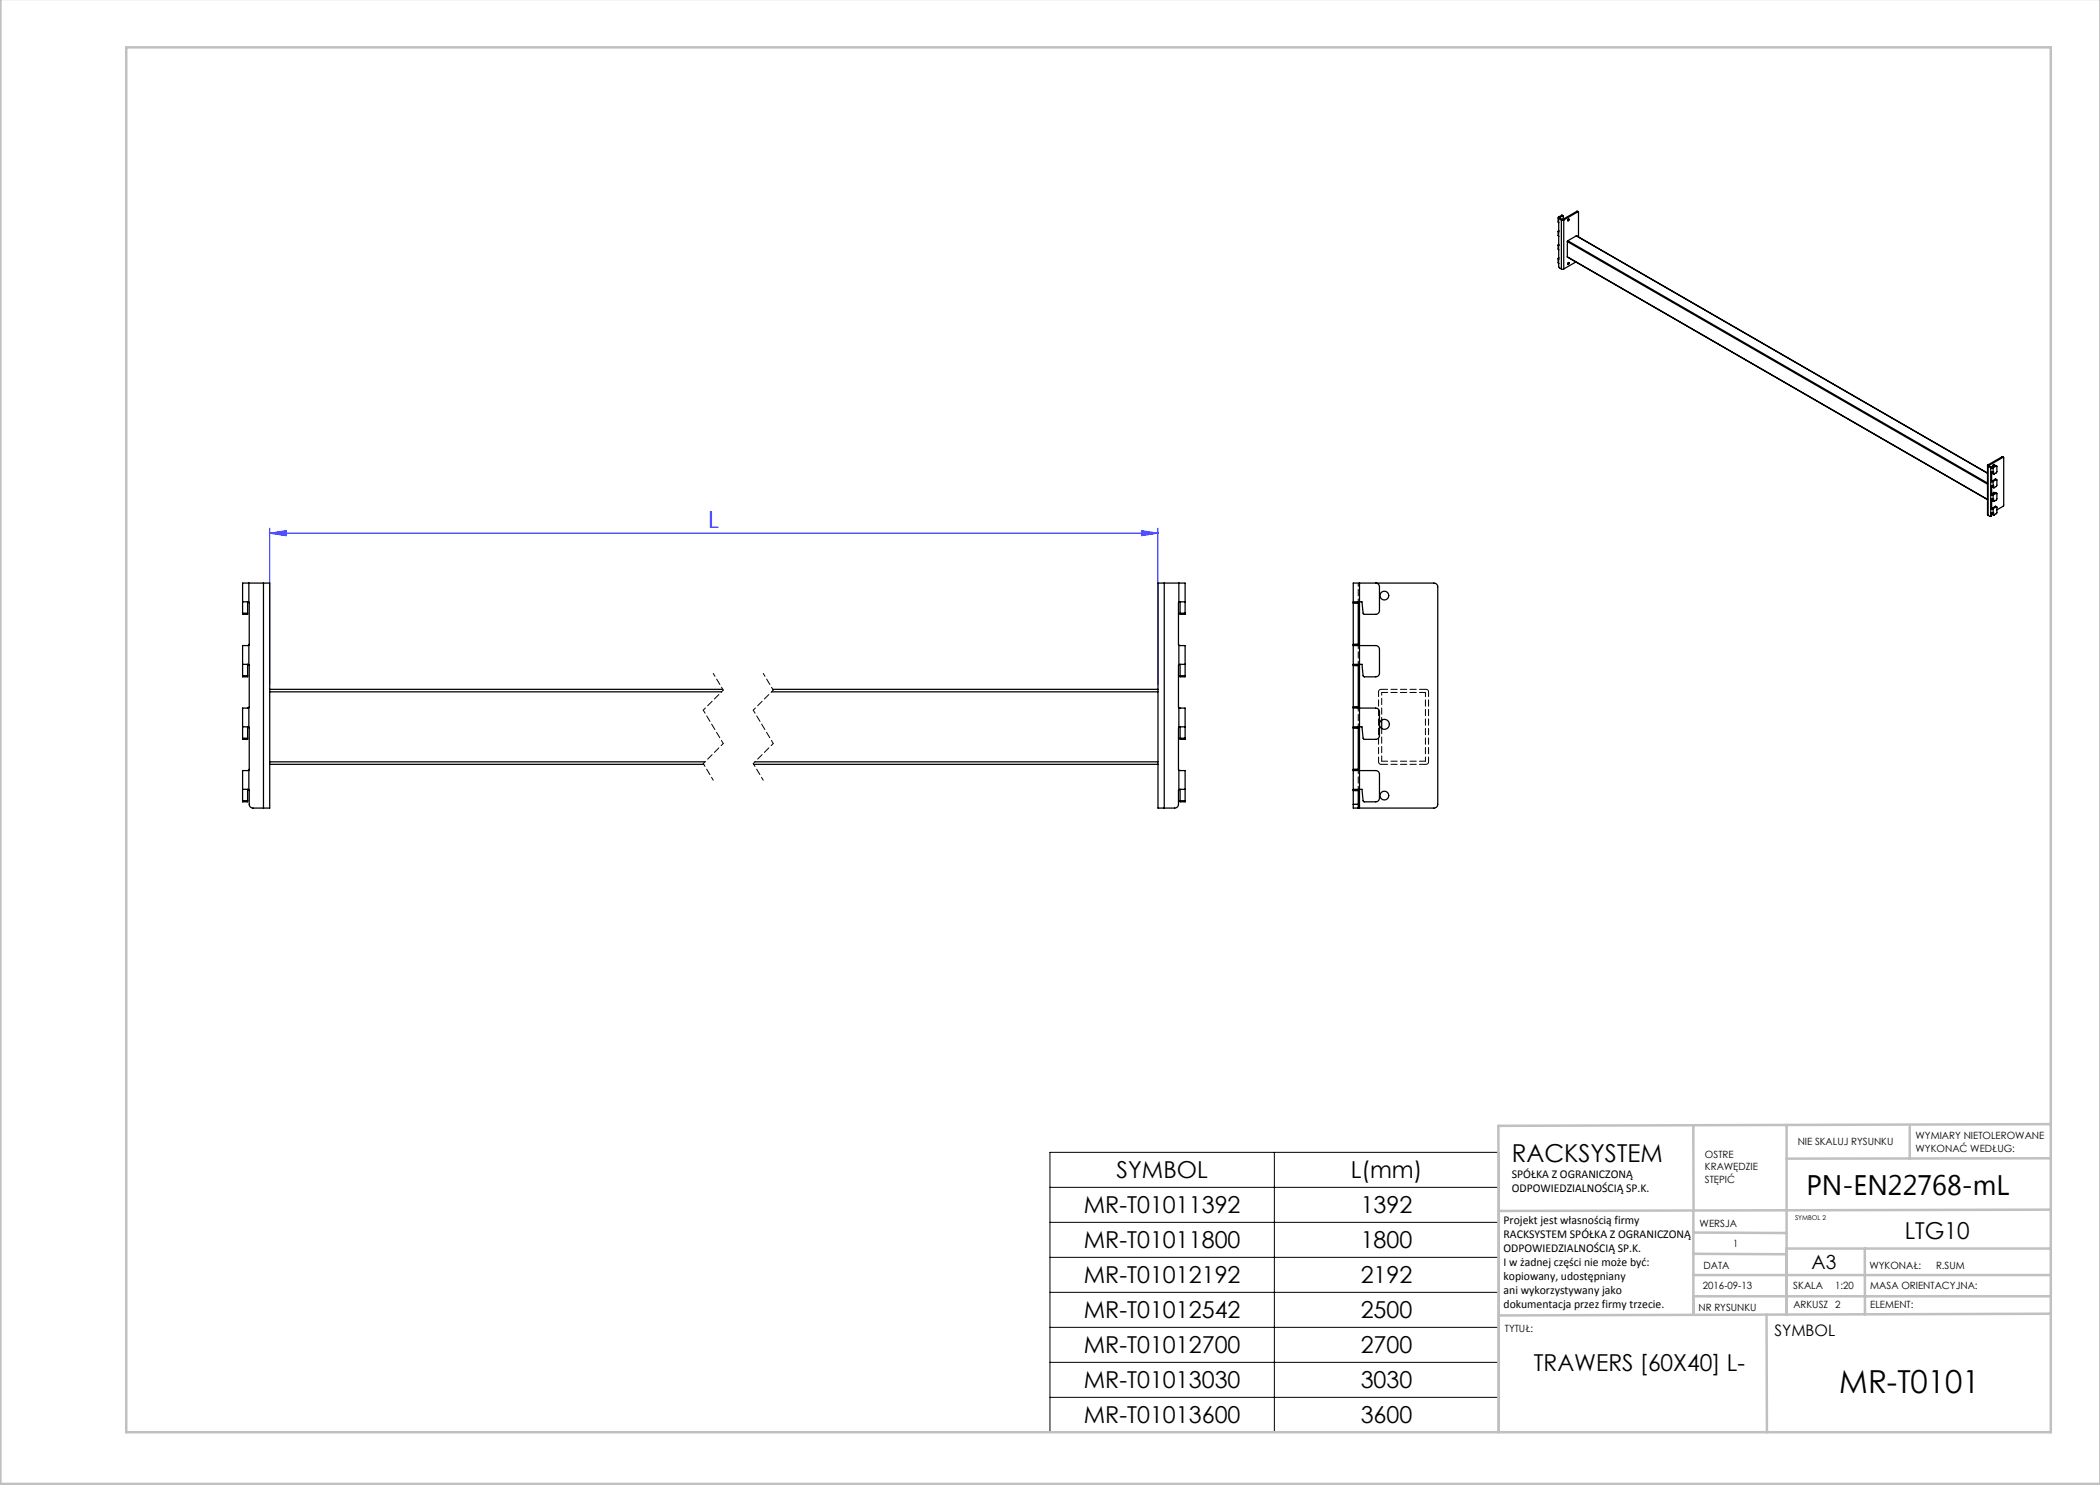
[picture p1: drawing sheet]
<svg xmlns="http://www.w3.org/2000/svg" width="420mm" height="297mm" viewBox="0 0 420 297" stroke-linecap="round" stroke-linejoin="round" font-family="sans-serif">
<path d="M53.9 106.6l3.3-.5v1zM53.9 105.6v31.3M53.9 106.6h177.7M228.3 106.1l3.3 .5-3.3 .5zM231.6 105.6v31.3" fill="none" stroke="#00f" stroke-width=".2"/>
<path d="M210 230.5h89.8v56h-89.8zM210 237.5h89.8M254.9 230.5v56M210 244.5h89.8M210 251.5h89.8M210 258.5h89.8M210 265.5h89.8M210 272.5h89.8M210 279.5h89.8" fill="none" stroke="#000" stroke-width=".2"/>
<path d="M142.7 134.7l2 3.3M152.7 134.7l2 3.3M140.7 142l4 6.7M140.7 152.7l2 3.3M150.7 142l4 6.7M150.7 152.7l2 3.3" fill="none" stroke="#000" stroke-width=".2" stroke-dasharray="1.3 .6" stroke-dashoffset=".6"/>
<path d="M144.7 138l-4 4M154.7 138l-4 4M144.7 148.7l-4 4M154.7 148.7l-4 4" fill="none" stroke="#000" stroke-width=".2" stroke-dasharray="1.3 .6" stroke-dashoffset=".7"/>
<g fill="none" stroke="#c0c0c0" stroke-width=".5">
<path d="M.1 -.1v296.9h419.9M25.2 9.5h385v276.9h-385zM338.7 225.2v16.9M357.3 225v37.9M382 225.4v6.3M410.1 224.8l-110.4 .4v61.2M410.1 231.7h-52.8M338.7 259.3h71.5M338.7 255h71.5M338.7 250.8l18.6 .1M338.7 246.5l18.6 .1M338.7 242.1v20.9"/>
<path d="M373 249.7v13.2M410.1 241.9l-110.4 .3M410.2 249.7h-52.9v13.2M353.3 262.9l.1 23.5M410.2 262.7l-110.5 .4"/>
</g>
<path d="M53.9 106.6l3.3-.5v1zM228.3 106.1l3.3 .5-3.3 .5z" fill="#00f"/>
<g fill="none" stroke="#000" stroke-width=".25">
<path d="M311.6 49l.1 1M311.6 46.3l.1 1M311.6 43.5l.1 1.1M311.6 51.7l.1 1M311.7 51.8h.1M311.7 46.4h.1M311.7 49.1h.1M311.7 43.7v9.6l.6 .5M311.7 52.7h.1M311.7 43.4v.3M311.7 46.1v.3M311.7 48.8v.3"/>
<path d="M311.7 51.6v.2M311.7 43.4l.2 .1M311.7 43.7l.6 .3M311.7 46.1h.1M311.7 51.6h.1M311.7 48.8h.1M311.9 43.5v.1M311.9 43.6l-.2 .1M311.9 43.6l.6 .3M312.3 44h.4M312.3 53.8h.4M312.3 44v9.8"/>
<path d="M312.3 43.1l.3 .1M312.3 43.1l.2 .1M312.3 43.1l-.6 .3M312.5 43.9h.1M312.5 43.9l-.2 .1M312.5 43.2h.2v.6M312.5 43.2l-.6 .3M312.6 43.9l.1 .1M312.7 44v9.8M313.5 51.4l84 48.5zM313.5 48.3l84 48.5M313.5 48.3v3.1"/>
<path d="M313.6 48.2l-.1 .1M313.6 48.2l83.9 48.4M313.6 43.9a.15 .15 0 0 1 .2 .1 .15 .15 0 0 1-.1 .2 .15 .15 0 0 1-.2-.1zM313.6 52.6a.15 .15 0 0 1 .2 .1 .15 .15 0 0 1-.1 .2 .15 .15 0 0 1-.2-.1zM313.7 43.8l-.2 .3M313.7 52.5l-.2 .3M315.2 52.4l-2.5 1.4M315.3 47.2l82.2 47.4M315.3 47.2l-1.7 1M315.3 47.2l82.2 47.5M315.4 42.3l.3 .1M315.4 42.3l.2 .1"/>
<path d="M315.4 42.3l-2.8 1.6M315.6 42.4l.1 .1v4.9M315.6 42.4l-2.9 1.6M397.5 93.1l.1 10M397.6 93v.3M397.6 93l.2 .1M397.6 93.3v9.8M397.6 93.3l.6 .3M397.8 93.1h.1M397.8 93.1l.5 .4M397.8 93.1l-.2 .2M398.2 94.4h.1"/>
<path d="M398.2 97.1h.1M398.2 99.9h.1M398.2 93.6h.4M398.2 96.3h.1M398.2 99h.1M398.2 93.6l-.1 9.6M398.2 97.1l-.1 .1M398.3 96.1l-.1 .2M398.3 98.8l-.1 .2M398.3 96.1v.1M398.3 98.8v.1M398.3 94.4v1.7"/>
<path d="M398.3 97.2v1.6M398.3 99.9v1.7M398.3 93.5h.1M398.3 96.2h.1M398.3 98.9h.1M398.3 93.5l-.1 .1M398.3 96.2l-.1 .1M398.3 98.9l-.1 .1M398.4 96.2l-.2 .1M398.4 98.9l-.2 .1M398.4 96.2h.1M398.4 98.9h.1"/>
<path d="M398.4 93.5l.2 .1M398.4 96.2l.2 .1M398.4 98.9l.2 .1M398.5 94.4l.1 .3M398.5 97.1l.1 .3M398.5 99.9l.1 .2M398.6 94.7l.2 .1M398.6 97.4l.2 .2M398.6 97.4l.2 .1M398.6 94.4h-.4M398.6 96.3h-.4M398.6 97.1h-.4"/>
<path d="M398.6 99h-.4M398.6 99.8l-.4 .1M398.6 93.6v.8M398.6 96.3v.8M398.6 99v.8M398.6 94.4l.1-.1 .1 .5M398.6 97.1h.1l.1 .4M398.6 99.8h.1l.1 .4M398.7 93a.15 .15 0 0 1 .2 .1 .15 .15 0 0 1-.1 .1 .15 .15 0 0 1-.2 0zM398.7 98.5l-.2 .3M398.7 92.9l-.1 .3M398.9 98.6a.23 .23 0 0 0-.3-.1 .23 .23 0 0 0-.1 .3"/>
<path d="M399 93.1l.3 .1M399 95.8l.3 .1M399 98.6l.3 .1M399 93.1l.2 .1M399 93.1l-.6 .4M399 95.8l-.6 .4M399 95.8l.2 .1M399 98.6l-.6 .3M399 98.6l.2 .1M399.2 93.2l.2 .1v1.1l-.6 .4M399.2 95.9l.2 .1v1.1l-.6 .4M399.2 98.7h.2v1.1l-.6 .4"/>
<path d="M399.2 93.2l-.6 .4M399.2 95.9l-.6 .4M399.2 98.7l-.6 .3M400.4 91.4l.3 .1M400.4 91.4l.2 .1M400.4 91.4l-2.8 1.6M400.6 91.5h.1v9.6l-1.3 .9M400.6 91.5l-2.8 1.6M49.8 116.6h-1.3v6M49.8 116.6h2.9M49.8 116.6v3.8M52.7 116.6h1.2v45h-1.2"/>
<path d="M52.7 116.6v45M232.8 116.6h-1.2v45h1.2M232.8 116.6v45M232.8 116.6h3M235.8 116.6h1.2v6M235.8 116.6v3.8M271.9 116.6h-1.3v3.8M271.9 116.6h14.9a.75 .75 0 0 1 .7 .8v43.5a.75 .75 0 0 1-.7 .7h-14.9M271.9 116.6v45M275.1 116.6a.75 .75 0 0 1 .8 .8v4.7a.75 .75 0 0 1-.8 .8l-2.4-.1-.3-2.4h-1.8M397.6 103.1l.4 .2 .1-.1M398.2 101.7v.1"/>
<path d="M398.3 101.6l-.1 .1M398.3 101.6h.1M398.3 103.1l-.2 .2M398.3 102.6v.5M398.3 103.1l-.2 .1M398.4 101.6l-.2 .2M398.4 101.6h.1M398.4 101.6l.2 .1M398.5 102.6l.1 .3M398.6 100.1v.1M398.6 102.9h.1M398.6 100.1l.2 .2"/>
<path d="M398.6 102.9l.2 .1M398.6 102.6h-.4M398.6 101.7l-.4 .1M398.6 101.7v.9M399 101.3l.3 .1M399 101.3l-.6 .3M399 101.3l.2 .1M399.2 101.4l.2 .1-.1 1.1-.5 .4-.1-.5-.1 .1M399.2 101.4l-.6 .3M48.5 120.4h1M48.5 132.9h1M48.5 122.6v.3h1v-.3"/>
<path d="M48.5 135.1v.3h1v-.3M48.5 135.1h1M48.5 122.6h1M49.5 132.9h.3M49.5 120.4h.3M49.5 120.4v2.2M49.5 132.9v2.2M49.8 132.9v8.6M49.8 120.4v8.6M49.8 129l-1.3 .1v6M49.8 129v3.9M53.9 138.4h90.4"/>
<path d="M53.9 137.9h90.7M154.3 138.4h77.3M154.6 137.9h77M235.8 129l1.2 .1v6M235.8 120.4v8.6M235.8 132.9v8.6M235.8 129v3.9M236 122.6v.3h1v-.3M236 135.1v.3h1v-.3M236 135.1h1M236 120.4v2.2M236 132.9v2.2"/>
<path d="M236 122.6h1M237 132.9h-1.2M237 120.4h-1.2M270.6 129l4.5 .1a.75 .75 0 0 1 .8 .8v4.7a.75 .75 0 0 1-.8 .8l-2.4-.1-.3-2.4h-1.8M270.6 132.9v.2M270.6 128.9v.1M270.6 120.4v.2M270.6 120.6v8.3M270.6 129v3.9M270.6 133.1v8.3M270.6 133.1h1M270.6 128.9h1"/>
<path d="M270.6 120.6h1M271.6 128.9l.1 .2M271.6 120.6v8.3M271.6 133.1v8.3M271.7 120.4l-.1 .2M271.7 132.9l-.1 .2M48.5 145.4h1M48.5 157.9h1M48.5 147.6v.3h1v-.3M48.5 147.6h1M49.5 157.9h.3M49.5 145.4h.3"/>
<path d="M49.5 145.4v2.2M49.5 157.9v2.2M49.8 157.9v3a.75 .75 0 0 0 .8 .7h2.1M49.8 145.4v8.6M49.8 154l-1.3 .1v6M49.8 141.5l-1.3 .1v6M49.8 141.5v3.9M49.8 154v3.9M53.9 152.9h86.8M53.9 152.4h87.1M150.7 152.9h80.9M151 152.4h80.6"/>
<path d="M235.8 141.5l1.2 .1v6M235.8 154l1.2 .1v6M235.8 145.4v8.6M235.8 157.9l-.1 3a.75 .75 0 0 1-.8 .7h-2.1M235.8 141.5v3.9M235.8 154v3.9M236 147.6v.3h1v-.3M236 145.4v2.2M236 157.9v2.2M236 147.6h1M237 145.4h-1.2M237 157.9h-1.2"/>
<path d="M270.6 154l4.5 .1a.75 .75 0 0 1 .8 .8v4.7a.75 .75 0 0 1-.8 .8l-2.4-.1-.3-2.4h-1.8M270.6 141.5l4.5 .1a.75 .75 0 0 1 .8 .8v4.7a.75 .75 0 0 1-.8 .8l-2.4-.1-.3-2.4h-1.8M270.6 153.9v.1M270.6 145.4v.2M270.6 141.4v.1M270.6 157.9v.2M270.6 141.5v3.9M270.6 145.6v8.3M270.6 154v3.9M270.6 158.1v2.8M270.6 153.9h1M270.6 145.6h1"/>
<path d="M270.6 141.4h1M270.6 158.1h1M271.6 153.9l.1 .2M271.6 141.4l.1 .2M271.6 145.6v8.3M271.6 158.1v2.8M271.7 145.4l-.1 .2M271.7 157.9l-.1 .2M275.9 144.7a1 1 0 0 1 1.5-.7 1 1 0 0 1 0 1.7 1 1 0 0 1-1.5-.6M276.3 144v1.7M48.5 160.1v.3h1v-.3M48.5 160.1h1"/>
<path d="M236 160.1v.3h1v-.3M236 160.1h1M270.6 160.9v.7h1M270.6 160.9h1M271.6 160.9v.7M271.6 161.6h.3"/>
<circle cx="276.9" cy="119.1" r=".88"/>
<circle cx="276.9" cy="159.1" r=".88"/>
</g>
<path d="M276.3 152.2v-6.5" fill="none" stroke="#000" stroke-width=".2" stroke-dasharray="1.3 .6" stroke-dashoffset=".2"/>
<path d="M271.9 116.6v3.8M271.9 129.1v3.8M271.9 132.9v-3.8M271.9 120.4v-3.8M271.9 154.1v3.8M271.9 141.6v3.8M271.9 157.9v-3.8M271.9 145.4v-3.8M276.3 144v-5.5" fill="none" stroke="#000" stroke-width=".2" stroke-dasharray="1.3 .6" stroke-dashoffset=".7"/>
<path d="M285.7 138.4v14M275.7 152.4v-14" fill="none" stroke="#000" stroke-width=".2" stroke-dasharray="1.3 .6" stroke-dashoffset=".3"/>
<path d="M275.7 138.4l.2-.4 .3-.1M285.1 138.5v13.7M285.2 137.9l.4 .1 .1 .4M276.2 152.9l-.3-.2-.2-.3M285.7 152.4l-.1 .3-.4 .2" fill="none" stroke="#000" stroke-width=".2" stroke-dasharray="1.3 .6" stroke-dashoffset=".4"/>
<path d="M276.2 137.9h9M285.2 152.9h-9" fill="none" stroke="#000" stroke-width=".2" stroke-dasharray="1.3 .6" stroke-dashoffset="-.1"/>
<path d="M276.3 138.5h8.8M285.1 152.2h-8.8" fill="none" stroke="#000" stroke-width=".2" stroke-dasharray="1.3 .6" stroke-dashoffset=".1"/>
<path d="M271.6 116.6v3.8M271.6 129v3.9M271.6 154v3.9M271.6 141.5v3.9" fill="none" stroke="#000" stroke-width=".2" stroke-dasharray="1.3 .6" stroke-dashoffset=".6"/>
<path d="M275.9 144.7v.4M271.9 161.6v-45" fill="none" stroke="#000" stroke-width=".2" stroke-dasharray="1.3 .6"/>
<path d="M271.6 128.9h-1M271.6 120.6h-1M271.6 133.1h-1M270.6 154h1M271.6 158.1h-1M271.6 141.4h-1M271.6 145.6h-1M271.6 153.9h-1M271.6 160.9h-1" fill="none" stroke="#000" stroke-width=".2" stroke-dasharray="1.3 .6" stroke-dashoffset=".5"/>
<text font-size="6.3" x="367.9" y="278.5">MR-T0101</text>
<text font-size="5.6" x="361.3" y="239.1">PN-EN22768-mL</text>
<text font-size="4.9" x="302.4" y="232.4">RACKSYSTEM</text>
<text font-size="4.7" fill="#00f" x="141.7" y="105.6">L</text>
<g font-size="4.7">
<text x="223.3" y="235.6">SYMBOL</text>
<text x="270.1" y="235.6">L(mm)</text>
<text x="216.8" y="242.6">MR-T01011392</text>
<text x="272.1" y="242.6">1392</text>
<text x="216.8" y="249.6">MR-T01011800</text>
<text x="272.1" y="249.6">1800</text>
<text x="380.9" y="247.8">LTG10</text>
<text x="216.8" y="256.6">MR-T01012192</text>
<text x="272.1" y="256.6">2192</text>
<text x="216.8" y="263.6">MR-T01012542</text>
<text x="272.1" y="263.6">2500</text>
<text x="216.8" y="270.6">MR-T01012700</text>
<text x="272.1" y="270.6">2700</text>
<text x="306.8" y="274.1">TRAWERS [60X40] L-</text>
<text x="216.8" y="277.6">MR-T01013030</text>
<text x="272.1" y="277.6">3030</text>
<text x="216.8" y="284.6">MR-T01013600</text>
<text x="272.1" y="284.6">3600</text>
</g>
<text font-size="3.9" x="362.3" y="253.8">A3</text>
<text font-size="3.2" x="354.9" y="267.2">SYMBOL</text>
<g font-size="2.4">
<text x="302.4" y="235.6">SPÓŁKA Z OGRANICZONĄ</text>
<text x="302.4" y="238.4">ODPOWIEDZIALNOŚCIĄ SP.K.</text>
<text x="300.7" y="244.7">Projekt jest własnością firmy</text>
<text x="300.7" y="247.5">RACKSYSTEM SPÓŁKA Z OGRANICZONĄ</text>
<text x="300.7" y="250.3">ODPOWIEDZIALNOŚCIĄ SP.K.</text>
<text x="300.7" y="253.1">I w żadnej części nie może być:</text>
<text x="300.7" y="256">kopiowany, udostępniany</text>
<text x="300.7" y="258.8">ani wykorzystywany jako</text>
<text x="300.7" y="261.6">dokumentacja przez firmy trzecie.</text>
</g>
<g font-size="2">
<text x="383.1" y="227.9">WYMIARY NIETOLEROWANE</text>
<text x="341" y="231.6">OSTRE</text>
<text x="359.5" y="228.9">NIE SKALUJ RYSUNKU</text>
<text x="383.1" y="230.4">WYKONAĆ WEDŁUG:</text>
<text x="341" y="234.1">KRAWĘDZIE</text>
<text x="341" y="236.6">STĘPIĆ</text>
<text x="339.9" y="245.4">WERSJA</text>
<text x="346.6" y="249.5">1</text>
<text x="340.6" y="257.7">2016-09-13</text>
<text x="340.7" y="253.8">DATA</text>
<text x="358.7" y="257.7">SKALA</text>
<text x="367" y="257.7">1:20</text>
<text x="373.9" y="253.8">WYKONAŁ:</text>
<text x="374.1" y="257.7">MASA ORIENTACYJNA:</text>
<text x="387.2" y="253.8">R.SUM</text>
<text x="339.7" y="262.3">NR RYSUNKU</text>
<text x="358.7" y="261.7">ARKUSZ 2</text>
<text x="374.1" y="261.7">ELEMENT:</text>
<text x="301" y="266.4">TYTUŁ:</text>
</g>
<text font-size="1.3" x="359" y="244">SYMBOL 2</text>
</svg>
